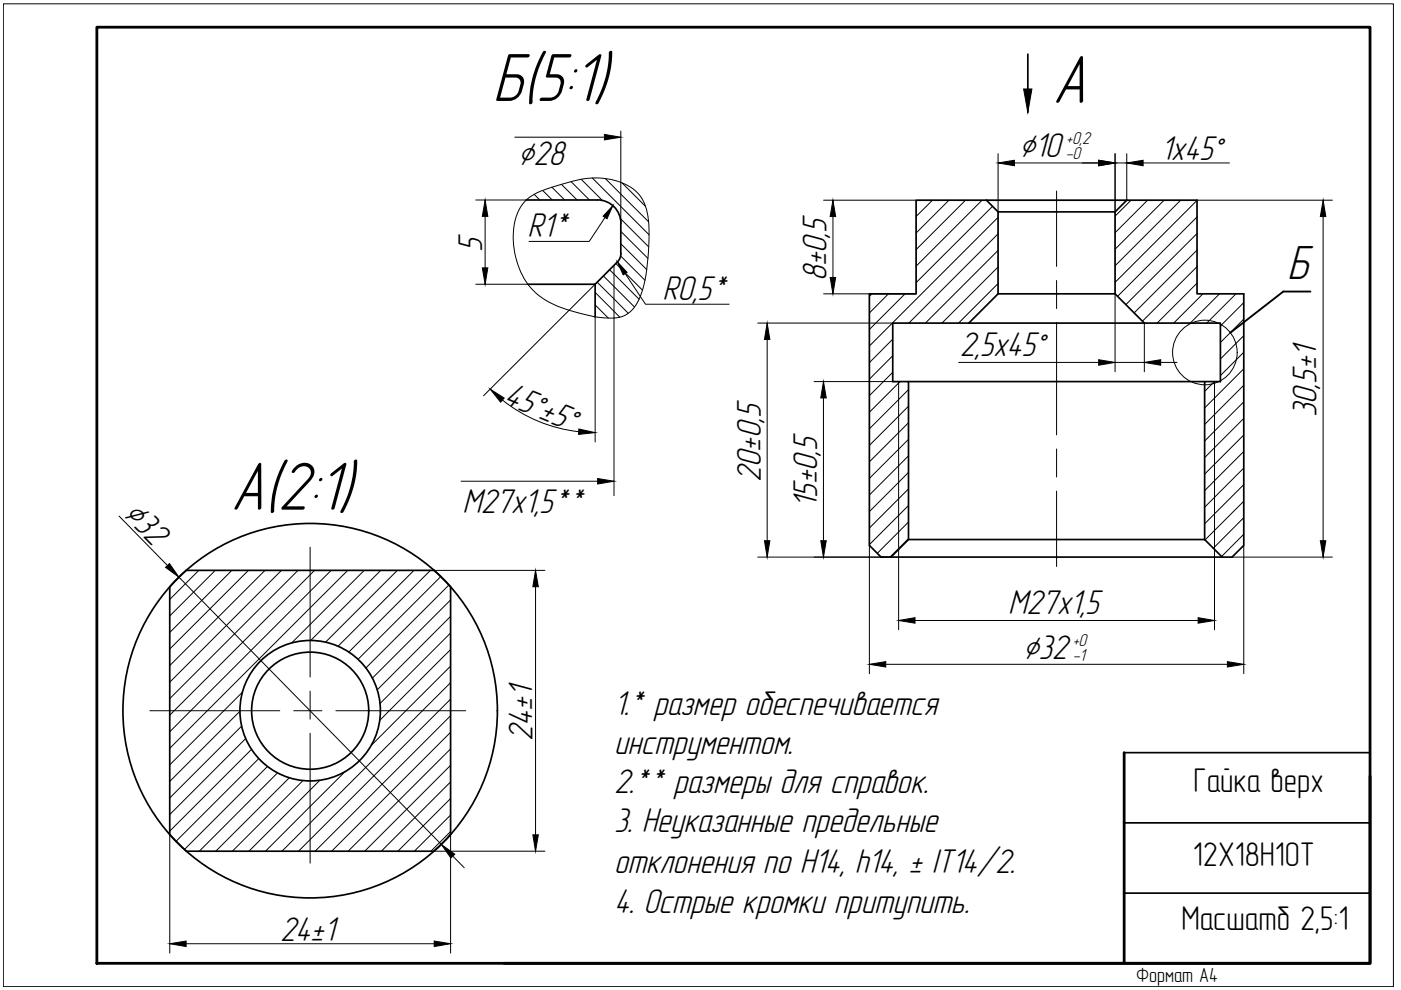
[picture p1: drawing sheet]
<svg xmlns="http://www.w3.org/2000/svg" width="297mm" height="210mm" viewBox="0 0 297 210" stroke-linecap="round" stroke-linejoin="round" font-family="sans-serif">
<g fill="none" stroke="#000" stroke-width=".21">
<path d="M109.2 29.1h19M117 39.7l2.7 2.7M119 39.1l3.4 3.3M121.1 38.5l3.9 3.9M123.2 38l4.5 4.5M125.6 37.7l12 12.1M128.3 37.9l9.2 9.1M131.6 27.8v19.6M131.9 38.8l5 5M211.6 32.6v12.3M215.1 34.6h17.8M236.4 32.6v12.3"/>
<path d="M236.4 34.6h2.5M238.9 32.6v9.8M242.4 34.6h18.3M100.9 42.4h10.7M102.9 45.9v10.9M111.6 42.4a14.2 14.2 0 0 1 5.8-2.8 26.7 26.7 0 0 1 9.2-1.9 12.1 12.1 0 0 1 9 3.7 13.5 13.5 0 0 1 2 8.3 36.5 36.5 0 0 1-1.9 13.2 6.3 6.3 0 0 1-7.2 4.5 34.9 34.9 0 0 1-12.2-3.4 14.3 14.3 0 0 1-7.3-11 12.5 12.5 0 0 1 2.1-10.1zM111.7 42.3l.1 .1M113.2 41.2l1.3 1.2M115 40.4l2.1 2M126.6 59.8l6.6 6.6M127.9 58.5l6.6 6.6M128.3 46.1l-3.4 5.1h-12.7"/>
<path d="M129.3 57.2l6.2 6.2M130.2 56.3v48.8M130.6 55.9l5.6 5.6M131.5 46.3l6 6M131.6 54.3l5.1 5.1M131.6 49.1l5.8 5.7M131.6 51.7l5.5 5.5M132.6 58l4.2 6.5h17.8M174.6 42.4h19.6M176.6 45.9v12.9M197.7 42.4l-3.5 3.5M201.2 42.4l-7 7"/>
<path d="M204.7 42.4l-10.5 10.5M208.2 42.4l-14 14M210.4 43.8l-16.2 16.1M211.6 46.1l-27.3 27.3M211.6 49.6l-18.9 18.9M211.6 53.1l-15.4 15.4M211.6 56.6l-11.9 11.9M224 40.5v16M224 59.5v5.9M239.8 42.4l-3.4 3.4M243.3 42.4l-6.9 6.9M246.8 42.4l-10.4 10.4"/>
<path d="M250.3 42.4l-13.9 14M253.8 42.5l-17.4 17.4M253.8 46l-16.9 16.8M253.8 49.5l-15.1 15.1M253.8 53l-13.3 13.3M253.8 56.5l-11.6 11.6M253.8 42.4h28.7M280.5 45.9v68.7M100.9 60.3h11M126.2 62l5.2 5.3M126.2 64.7l2.8 2.7M126.2 60.3l-23.7 23.6"/>
<path d="M126.2 67.2v26.5M160.7 68.5h28.6M162.7 72v42.6M174.6 62.3h19.6M184.9 62.3l-.6 .6M188.4 62.3l-4.1 4.1M189.3 71.9l-5 5M189.3 75.4l-5 5M189.3 78.9l-5 5M191.9 62.3l-7.6 7.6M203.2 76.8h29.7M211.6 60.1l-8.4 8.4"/>
<path d="M224 68.4v23.8M236.4 62.3v16.5M236.4 76.8h6.2M242.6 68.5v10.3M246.1 76.8h3.5M253.8 60l-8.5 8.5M255 62.3l-6.2 6.2M258.6 62.3l-6.2 6.2M262.1 62.3l-6.3 6.2M263.7 78.2l-8.3 8.3M263.7 64.2l-5 4.9M263.7 67.7l-5 4.9"/>
<path d="M263.7 71.2l-5 4.9M263.7 74.7l-5 4.9M106.5 84.8a31.5 31.5 0 0 0 16.2 6.7M172.6 80.9h17.9v52.6M174.6 84.4v30.2M190.8 80.9l-6.5 6.5M192.6 82.6l-8.3 8.3M192.6 86.1l-8.3 8.3M192.6 89.6l-8.3 8.3M192.6 93.1l-8.3 8.3M192.6 96.6l-8.3 8.4M224 95.2v5.9"/>
<path d="M255.4 83l2.1-2.1v52.6M263.7 81.7l-8.3 8.3M263.7 85.2l-8.3 8.3M263.7 88.7l-8.3 8.3M263.7 92.2l-8.3 8.3M263.7 95.7l-8.3 8.3M263.7 99.2l-8.3 8.4M25.2 109.4l10.3 10.5M65.8 116v27.6M97.8 102h28.9M160.7 118.1h28.2M184.3 115.6v27.2"/>
<path d="M192.6 100.1l-8.3 8.4M192.6 103.7l-8.3 8.3M192.6 107.2l-8.3 8.3M192.6 110.7l-6.6 6.6M192.6 114.2l-3.9 3.9M224 104.1v16M261.2 118.1h21.3M263.7 102.8l-8.3 8.3M263.7 106.3l-8.2 8.2M263.7 109.8l-6.5 6.4M263.7 113.3l-4.7 4.7M263.7 115.6v27.2"/>
<path d="M37.9 122.4l55.7 56.6M42.1 120.9l-6.1 6.2M45.6 120.9l-9.6 9.7M49.2 120.9l-13.2 13.2M52.7 120.9l-16.7 16.7M56.2 120.9l-20.2 20.2M59.7 120.9l-23.7 23.7M63.2 120.9l-27.2 27.2M66.7 120.9l-30.7 30.7M70.2 120.9l-34.2 34.3M73.7 120.9l-37.7 37.8M77.2 120.9l-15.4 15.4"/>
<path d="M80.7 120.9l-14.8 14.9M84.3 120.9l-15.3 15.3M87.8 120.9l-16.1 16.1M91.3 120.9l-17.4 17.4M92 120.9h23.5M93.4 122.3l-17.5 17.5M95.2 124l-17.6 17.6M95.5 127.2l-16.6 16.6M95.5 130.7l-15.5 15.6M95.5 134.2l-14.9 15M95.5 137.7l-15 15M113.5 124.4v52.6"/>
<path d="M194 131.6h60M31.8 150.7h27.5M50.9 150.8l-14.9 14.9M51.2 154l-15.2 15.2M51.4 146.8l-15.4 15.4M52.1 156.6l-16.1 16.1M53.3 158.9l-17.3 17.3M62.3 150.7h5.9M65.8 146.5v6M65.8 155.5v27.5M71.2 150.7h27.5M95.5 144.7l-35.7 35.8"/>
<path d="M95.5 148.2l-32.2 32.3M95.5 141.2l-16.8 16.9M95.5 151.8l-28.7 28.7M95.5 155.3l-25.2 25.2M95.5 158.8l-21.7 21.7M187.8 140.9h72.4M36 177v25.1M54.8 160.9l-17.5 17.5M56.7 162.5l-17.6 17.6M58.8 163.9l-16.5 16.6M61.3 164.9l-15.6 15.6M64.2 165.5l-14.9 15"/>
<path d="M67.8 165.4l-15 15.1M73.1 163.6l-16.8 16.9M95.5 172.8l-7.7 7.7M95.5 162.3l-18.2 18.2M95.5 165.8l-14.7 14.7M95.5 169.3l-11.1 11.2M95.5 176.3l-4.1 4.2M95.5 177v25.1M92 180.5h23.5M96 181.5l2.4 2.5M39.5 200.1h52.6"/>
<circle cx="255.5" cy="74.7" r="6.8"/>
</g>
<g fill="none" stroke="#000" stroke-width=".36">
<path d="M217.9 11.5v12.3M111.6 42.4h15.1a5 5 0 0 1 4.9 4.9M130.9 55.5l-4.7 4.8M131.6 47.4v6.4M131.6 53.8l-.1 .7-.6 1M209.1 42.4h44.7v19.9h9.9v53.3l-2.5 2.5h-2.1l-3.7-3.7M209.1 42.4l2.5 2.5v17.4l-6.2 6.2M209.1 42.4h-14.9v19.9h-9.9v53.3l2.5 2.5h2.1l3.7-3.7M211.6 44.9h24.8M238.9 42.4l-2.5 2.5v17.4l6.2 6.2M111.9 60.3h14.3M126.2 60.3v6.9"/>
<path d="M205.4 68.5h-16.1v12.4h3.3v33.5M205.4 68.5h37.2M211.6 62.3h24.8M242.6 68.5h16.1v12.4h-3.3v33.5M192.6 80.9h62.8M188.9 118.1h70.2M192.6 114.4h62.8M36 124.4v52.6M39.5 120.9h52.5M39.5 120.9l-3.5 3.5M92 120.9l3.5 3.5M95.5 124.4v52.6"/>
<path d="M238.3 159.6h52.2M36 176.9l3.5 3.6h52.5l3.5-3.6M238.3 174.5h52.2M238.3 189.4h52.2"/>
<circle cx="65.8" cy="150.7" r="39.7"/>
<circle cx="65.8" cy="150.7" r="12.4"/>
<circle cx="65.8" cy="150.7" r="14.9"/>
</g>
<path d="M20.5 5.8h270v198.4h-270zM238.3 159.6v44.6M290.5 164.6v39.6h-183.6" fill="none" stroke="#000" stroke-width=".59"/>
<g fill="#000" stroke="#000" stroke-width=".21">
<path d="M128.2 28.5l3.4 .6-3.4 .6zM211.6 34.6l3.5-.6v1.1zM232.9 34l3.5 .6-3.5 .5zM238.9 34.6l3.5-.6v1.1zM102.3 56.8h1.1l-.5 3.5zM102.9 42.4l.5 3.5h-1.1zM129.9 43.6l-1.2 2.8-.8-.6zM130.9 55.5l2.1 2.2-.9 .6zM176.6 42.4l.6 3.5h-1.2zM176 58.8h1.2l-.6 3.5zM280.5 42.4l.6 3.5h-1.2zM162.7 68.5l.5 3.5h-1.1z"/>
<path d="M232.9 76.3l3.5 .5-3.5 .6zM242.6 76.8l3.5-.5v1.1zM103.9 82.5l3 1.9-.8 .9zM122.7 91l3.5 .7-3.5 .4zM174.6 80.9l.6 3.5h-1.2zM35.1 120.3l.8-.8 2 2.9zM126.7 101.5l3.5 .5-3.5 .6zM162.1 114.6h1.1l-.5 3.5zM174 114.6h1.2l-.6 3.5zM279.9 114.6h1.2l-.6 3.5zM113.5 120.9l.6 3.5h-1.1zM190.5 131.6l3.5-.6v1.1z"/>
<path d="M254 131l3.5 .6-3.5 .5zM184.3 140.9l3.5-.6v1.1zM260.2 140.3l3.5 .6-3.5 .5zM113 177h1.1l-.6 3.5zM36 200.1l3.5-.6v1.2zM92.1 199.5l3.4 .6-3.4 .6zM93.6 179l2.8 2.1-.8 .8z"/>
</g>
<path d="M217 18.9h1.8l-.9 4.9z" fill="#000" stroke="#000" stroke-width=".21"/>
<path d="M.7 .8h294.7v208.4h-294.7z" fill="none" stroke="#000" stroke-width=".21"/>
<path d="M277.8 61.8h-5.7l-11.3 8.8" fill="none" stroke="#000" stroke-width=".4"/>
<g font-size="15">
<text x="104.4" y="21.4">Б(5:1)</text>
<text x="223.2" y="21.8">А</text>
<text x="48.9" y="108.1">А(2:1)</text>
</g>
<text font-size="10.5" x="272.9" y="59.1">Б</text>
<g font-size="7.5">
<text x="109.9" y="35">∅28</text>
<text x="216.2" y="33.3">∅10</text>
<text x="246.1" y="33.9">1x45°</text>
<text x="102.2" y="53.4" transform="rotate(-90 102.2 53.4)">5</text>
<text x="111.8" y="50.2">R1*</text>
<text x="175.2" y="59.6" transform="rotate(-90 175.2 59.6)">8±0,5</text>
<text x="140.5" y="63.5">R0,5*</text>
<text x="203.5" y="75.5">2,5x45°</text>
<text x="106.5" y="85.5" transform="rotate(22 106.5 85.5)">45°±5°</text>
<text x="279.2" y="88.4" transform="rotate(-90 279.2 88.4)">30,5±1</text>
<text x="161.3" y="102.1" transform="rotate(-90 161.3 102.1)">20±0,5</text>
<text x="173.2" y="107.6" transform="rotate(-90 173.2 107.6)">15±0,5</text>
<text x="25.9" y="109.2" transform="rotate(46 25.9 109.2)">∅32</text>
<text x="98.1" y="108.8">М27х1,5**</text>
<text x="213.8" y="130.2">М27x1,5</text>
<text x="216.9" y="139.8">∅32</text>
<text x="130.2" y="151.6">1.* размер обеспечивается</text>
<text x="112.9" y="157" transform="rotate(-90 112.9 157)">24±1</text>
<text x="130.2" y="159.9">инструментом.</text>
<text x="130.2" y="168.2">2.** размеры для справок.</text>
<text x="130.2" y="176.5">3. Неуказанные предельные</text>
<text x="130.2" y="185.1">отклонения по H14, h14, ± IT14/2.</text>
<text x="130.2" y="193.7">4. Острые кромки притупить.</text>
<text x="59.4" y="199.5">24±1</text>
</g>
<g font-size="7.3">
<text x="253" y="167.9">Гайка верх</text>
<text x="252.9" y="183.6">12Х18Н10Т</text>
<text x="250.5" y="197.1">Масшатб 2,5:1</text>
</g>
<text font-size="4.4" x="240.9" y="208.2">Формат А4</text>
<g font-size="3.8">
<text x="226" y="33.7">-0</text>
<text x="226.1" y="30.4">+0,2</text>
<text x="227.4" y="136.9">+0</text>
<text x="227.5" y="140.2">-1</text>
</g>
</svg>
